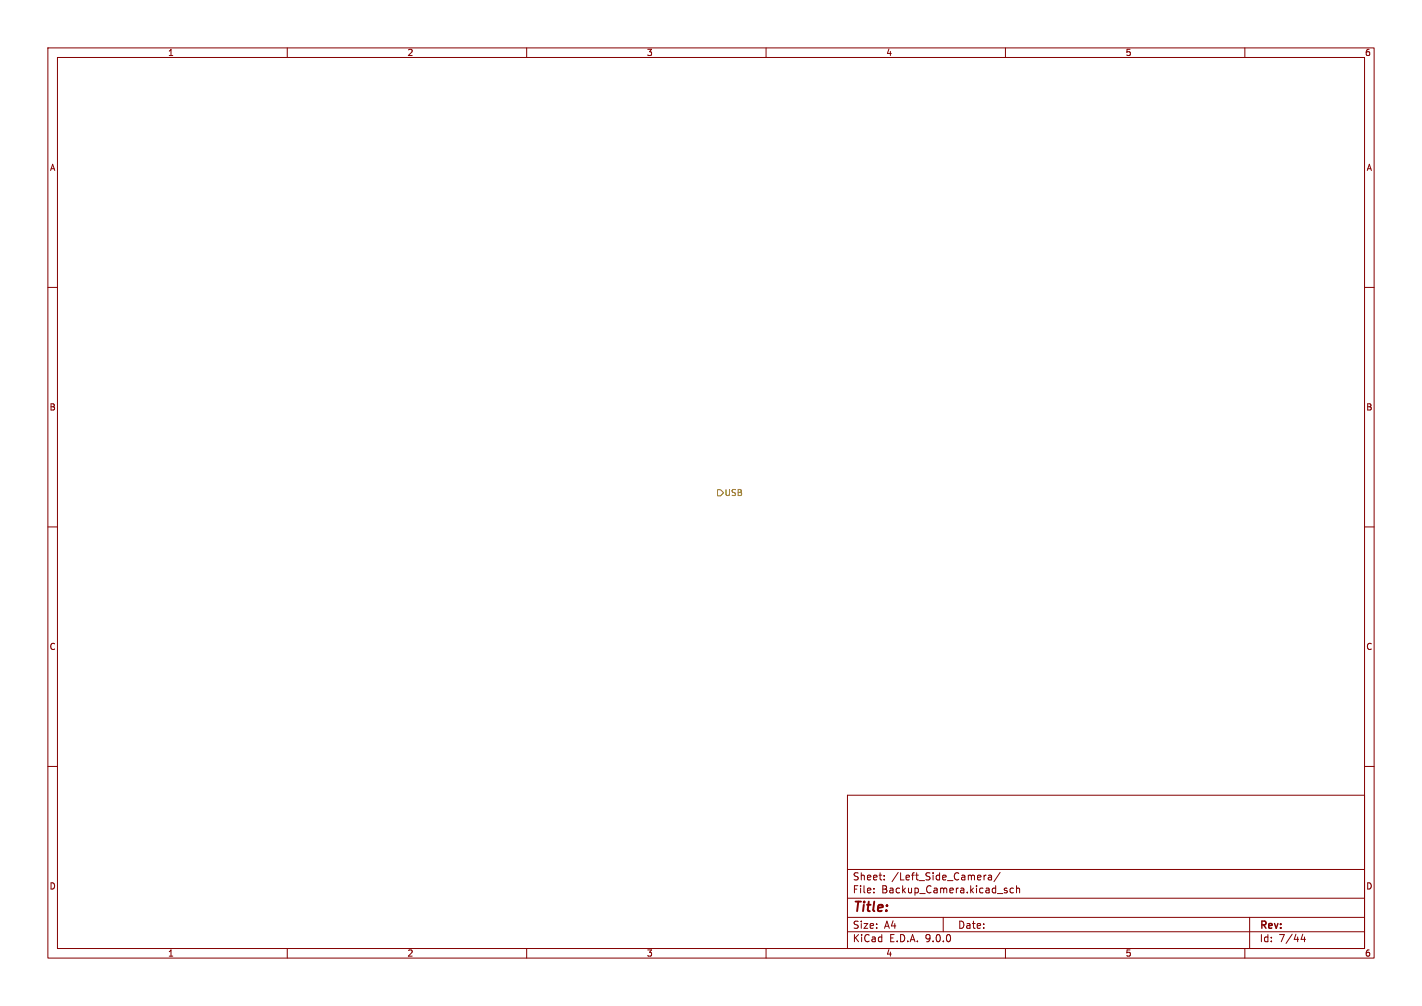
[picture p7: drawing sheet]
<svg xmlns="http://www.w3.org/2000/svg" width="297mm" height="210mm" viewBox="0 0 297 210" stroke-linecap="round" stroke-linejoin="round" font-family="sans-serif">
<path d="M0 0h297v210h-297z" fill="#fff" stroke="#fff" stroke-width=".21"/>
<g fill="none" stroke="#840000" stroke-width=".21">
<path d="M10 10h277v190h-277zM12 12h273v186h-273zM60 10v2M110 10v2M160 10v2M210 10v2M260 10v2M10 60h2M285 60h2M10 110h2M285 110h2M10 160h2"/>
<path d="M177 166h108v32h-108zM285 160h2M60 198v2M110 198v2M160 198v2M177 194.5h108M177 191.5h108M177 187.5h108M177 181.5h108M182.5 186.3v.1M182.5 185.5v.1M184.7 183.6v.1"/>
<path d="M184.7 182.8v.1M197 191.5v3M206 182.7l-.5 .3M206.5 182.8h.5l.1 .9M207.1 183.1h-.5l-.2 .2 .2 .4 .5-.1M208.9 182.1l-1.3 2M210 185.9l.3 .1 .1 .2-.2 .2h-.3M210 185.4l.3 .1M210 198v2M211.7 185.5l-.5-.1-.2 .3 .1 .6h.6M212.3 185.5l.2-.1 .4 .1 .1 .9M212.3 184.9v1.5"/>
<path d="M260 198v2M261 191.5v6.5M272.1 195l-.4 1.1h1M272.5 195.6v1"/>
</g>
<path d="M149.9 102.2h.6l.6 .7-.6 .6h-.6z" fill="none" stroke="#848400" stroke-width=".21"/>
<text font-size="2.8" fill="#840000" x="178" y="190.9">Title:</text>
<g font-size="2.1" fill="#840000">
<text x="178" y="184">Sheet:</text>
<text x="186.2" y="184">/Left_Side_Camera/</text>
<text x="178" y="186.7">File:</text>
<text x="184.1" y="186.7">Backup_Camera.kicad_sch</text>
<text x="178" y="196.9">KiCad</text>
<text x="178" y="194.1">Size:</text>
<text x="184.7" y="194.1">A4</text>
<text x="185.7" y="196.9">E.D.A.</text>
<text x="193.3" y="196.9">9.0.0</text>
<text x="200" y="194.1">Date:</text>
<text x="263" y="194.3">Rev:</text>
<text x="263" y="196.9">Id:</text>
<text x="267.1" y="196.9">7/44</text>
</g>
<g font-size="1.8" fill="#840000">
<text x="35" y="11.9">1</text>
<text x="85" y="11.9">2</text>
<text x="135" y="11.9">3</text>
<text x="185" y="11.9">4</text>
<text x="235" y="11.9">5</text>
<text x="285" y="11.9">6</text>
<text x="10.3" y="35.9">A</text>
<text x="285.3" y="35.9">A</text>
<text x="10.3" y="85.9">B</text>
<text x="285.3" y="85.9">B</text>
<text x="10.3" y="135.9">C</text>
<text x="285.3" y="135.9">C</text>
<text x="10.3" y="185.9">D</text>
<text x="285.3" y="185.9">D</text>
<text x="35" y="199.9">1</text>
<text x="85" y="199.9">2</text>
<text x="135" y="199.9">3</text>
<text x="185" y="199.9">4</text>
<text x="235" y="199.9">5</text>
<text x="285" y="199.9">6</text>
</g>
<text font-size="1.8" fill="#848400" x="151.2" y="103.7">USB</text>
</svg>
